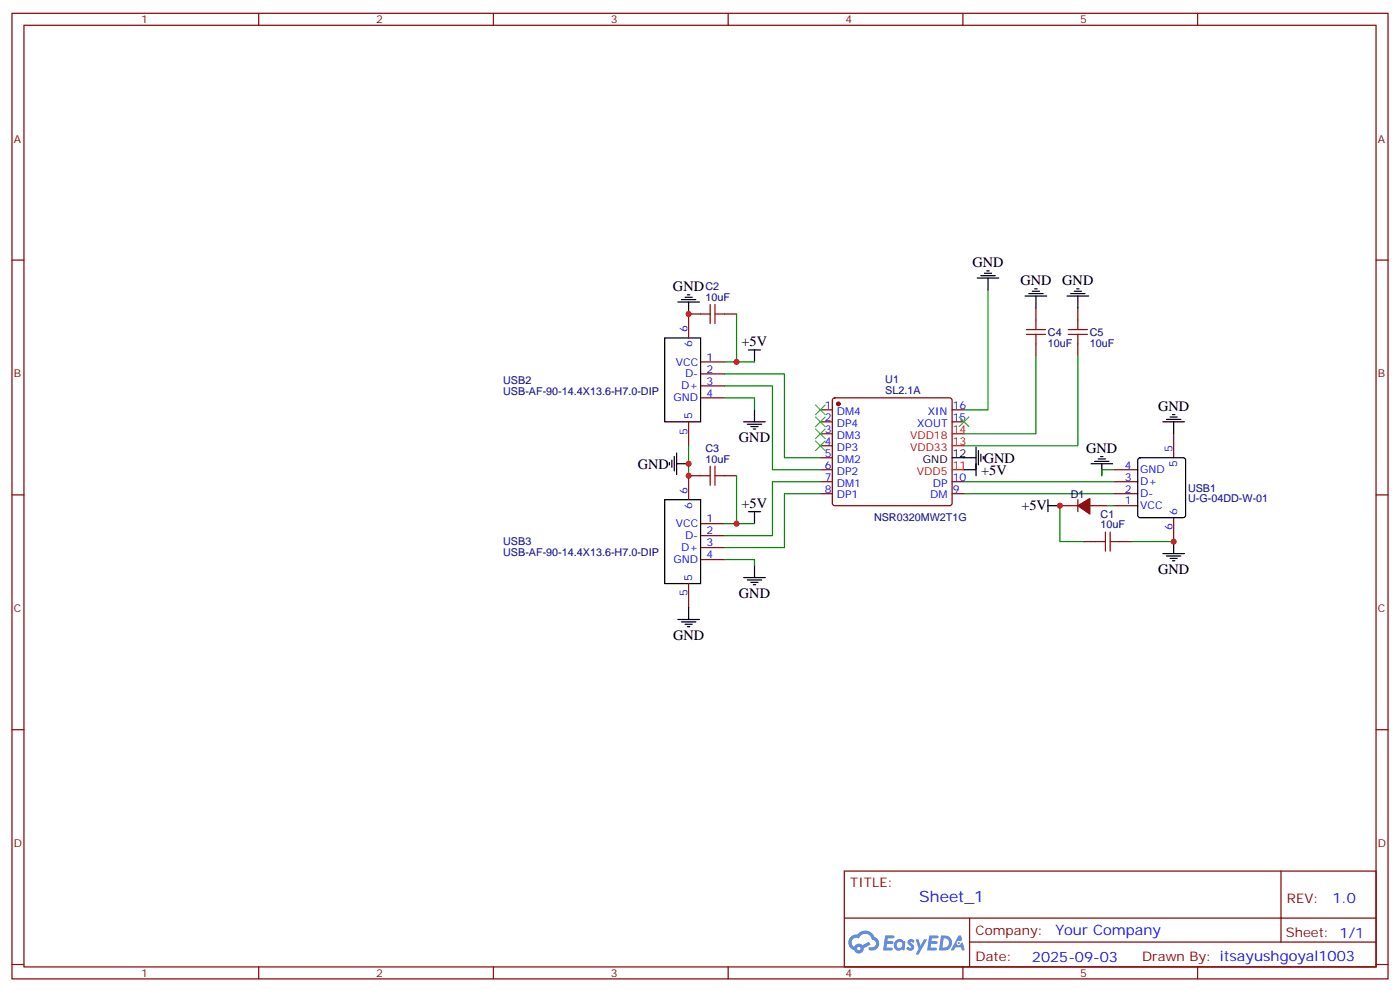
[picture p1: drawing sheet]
# EasyEDA schematic schematic.json
TITLE: Sheet_1; REV: 1.0; Date: 2025-09-03; Sheet: 1/1; Drawn By: itsayushgoyal1003; Company: Your Company

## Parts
C1  10uF  [C0603]
C2  10uF  [C0603]
C3  10uF  [C0603]
C4  10uF  [C0603]
C5  10uF  [C0603]
D1  NSR0320MW2T1G  [SOD-323_L1.8-W1.3-LS2.5-RD]
U1  SL2.1A  [SOP-16_L10.0-W3.9-P1.27-LS6.0-BL]
USB1  U-G-04DD-W-01  [USB-A-TH_U-G-04WD-W-01]
USB2  USB-AF-90-14.4X13.6-H7.0-DIP  [USB-A-TH_C46407]
USB3  USB-AF-90-14.4X13.6-H7.0-DIP  [USB-A-TH_C46407]

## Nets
+5V: C1.1 C2.1 C3.2 D1.1(C) U1.11(VDD5) USB2.1(VCC) USB3.1(VCC)
GND: C1.2 C2.2 C3.1 C4.2 C5.2 U1.12(GND) U1.16(XIN) USB1.4(GND) USB1.5 USB1.6 USB2.4(GND) USB2.5 USB2.6 USB3.4(GND) USB3.5 USB3.6
Net-(C4-1): C4.1 U1.14(VDD18)
Net-(C5-1): C5.1 U1.13(VDD33)
Net-(D1-2): D1.2(A) USB1.1(VCC)
Net-(U1-5): U1.5(DM2) USB2.2(D-)
Net-(U1-6): U1.6(DP2) USB2.3(D+)
Net-(U1-7): U1.7(DM1) USB3.2(D-)
Net-(U1-8): U1.8(DP1) USB3.3(D+)
Net-(U1-9): U1.9(DM) USB1.2(D-)
Net-(U1-10): U1.10(DP) USB1.3(D+)

Not connected (* = marked no-connect by the designer): U1 1(DM4)* 2(DP4)* 3(DM3)* 4(DP3)* 15(XOUT)*
